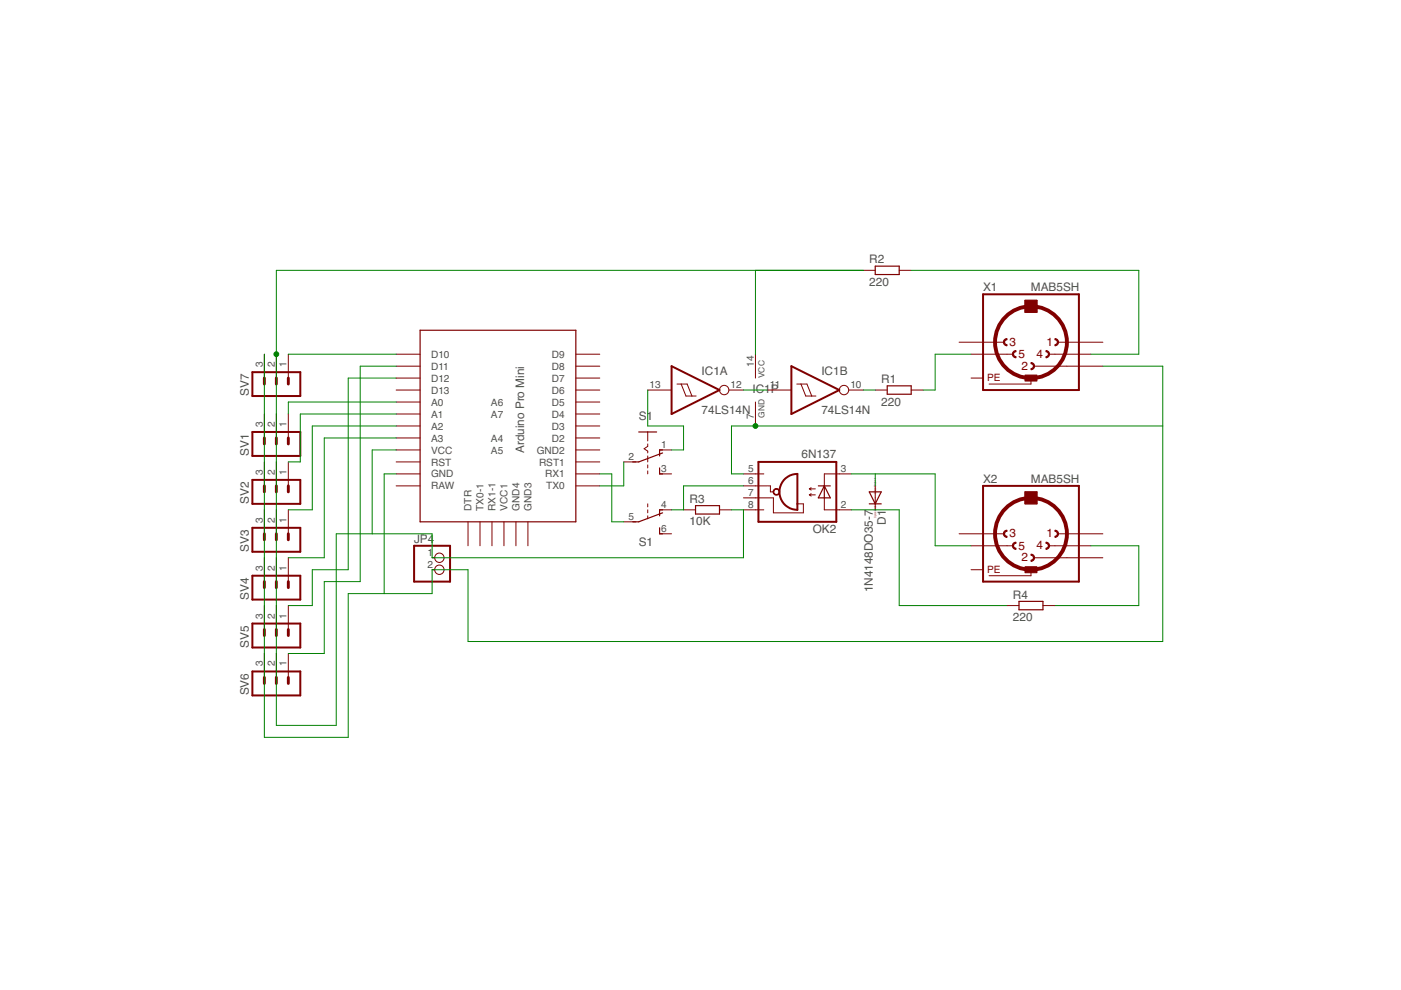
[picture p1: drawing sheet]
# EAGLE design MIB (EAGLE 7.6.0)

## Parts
D1  1N4148DO35-7  [DO35-7]
IC1  74LS14N  [DIL14]
JP4  PINHD-1X2  [1X02]
OK2  6N137  [DIL08]
R1  220  R-EU_0207/10  [0207/10]
R2  220  R-EU_0207/10  [0207/10]
R3  10K  R-EU_0207/10  [0207/10]
R4  220  R-EU_0207/10  [0207/10]
S1  A68-A31  [A68-A31]
SV1  MA03-1  [MA03-1]
SV2  MA03-1  [MA03-1]
SV3  MA03-1  [MA03-1]
SV4  MA03-1  [MA03-1]
SV5  MA03-1  [MA03-1]
SV6  MA03-1  [MA03-1]
SV7  MA03-1  [MA03-1]
U$1  PRO-MINI-2  [PRO-MINI-2]
X1  MAB5SH  [MAB5SH]
X2  MAB5SH  [MAB5SH]

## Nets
N$1: S1.5(B:P) U$1.RX1
N$2: IC1.11(B:I) IC1.12(A:O)
N$3: IC1.10(B:O) R1.1
N$4: D1.C OK2.2(A) R4.1
N$5: R4.2 X2.4
N$6: D1.A OK2.3(C) X2.5
N$7: R1.2 X1.5
N$8: R2.2 X1.4
N$9: IC1.14(P:VCC) JP4.1 OK2.8(VCC) R2.1 R3.2 SV1.2 SV2.2 SV3.2 SV4.2 SV5.2 SV6.2 SV7.2 U$1.VCC
N$10: OK2.6(VO) R3.1 S1.4(B:O)
N$11: IC1.7(P:GND) JP4.2 OK2.5(GND) SV1.3 SV2.3 SV3.3 SV4.3 SV5.3 SV6.3 SV7.3 U$1.GND X1.2
N$13: SV2.1 U$1.A1
N$14: SV3.1 U$1.A2
N$15: SV4.1 U$1.A3
N$16: SV1.1 U$1.A0
N$18: SV5.1 U$1.D12
N$19: SV6.1 U$1.D11
N$22: IC1.13(A:I) S1.1(A:O)
N$23: S1.2(A:P) U$1.TX0
N$30: SV7.1 U$1.D10
Unconnected: IC1.1(D:I) IC1.2(D:O) IC1.3(E:I) IC1.4(E:O) IC1.5(F:I) IC1.6(F:O) IC1.8(C:O) IC1.9(C:I) OK2.7(VE) S1.3(A:S) S1.6(B:S) U$1.A4 U$1.A5 U$1.A6 U$1.A7 U$1.D2 U$1.D3 U$1.D4 U$1.D5 U$1.D6 U$1.D7 U$1.D8 U$1.D9 U$1.D13 U$1.DTR U$1.GND1(GND2) U$1.GND2(GND3) U$1.GND3(GND4) U$1.RAW U$1.RST U$1.RST1 U$1.RX1-1 U$1.TX0-1 U$1.VCC1 X1.1 X1.3 X2.1 X2.2 X2.3

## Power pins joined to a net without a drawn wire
PE: X1.PE X1.PE@(PE) X2.PE X2.PE@(PE)
